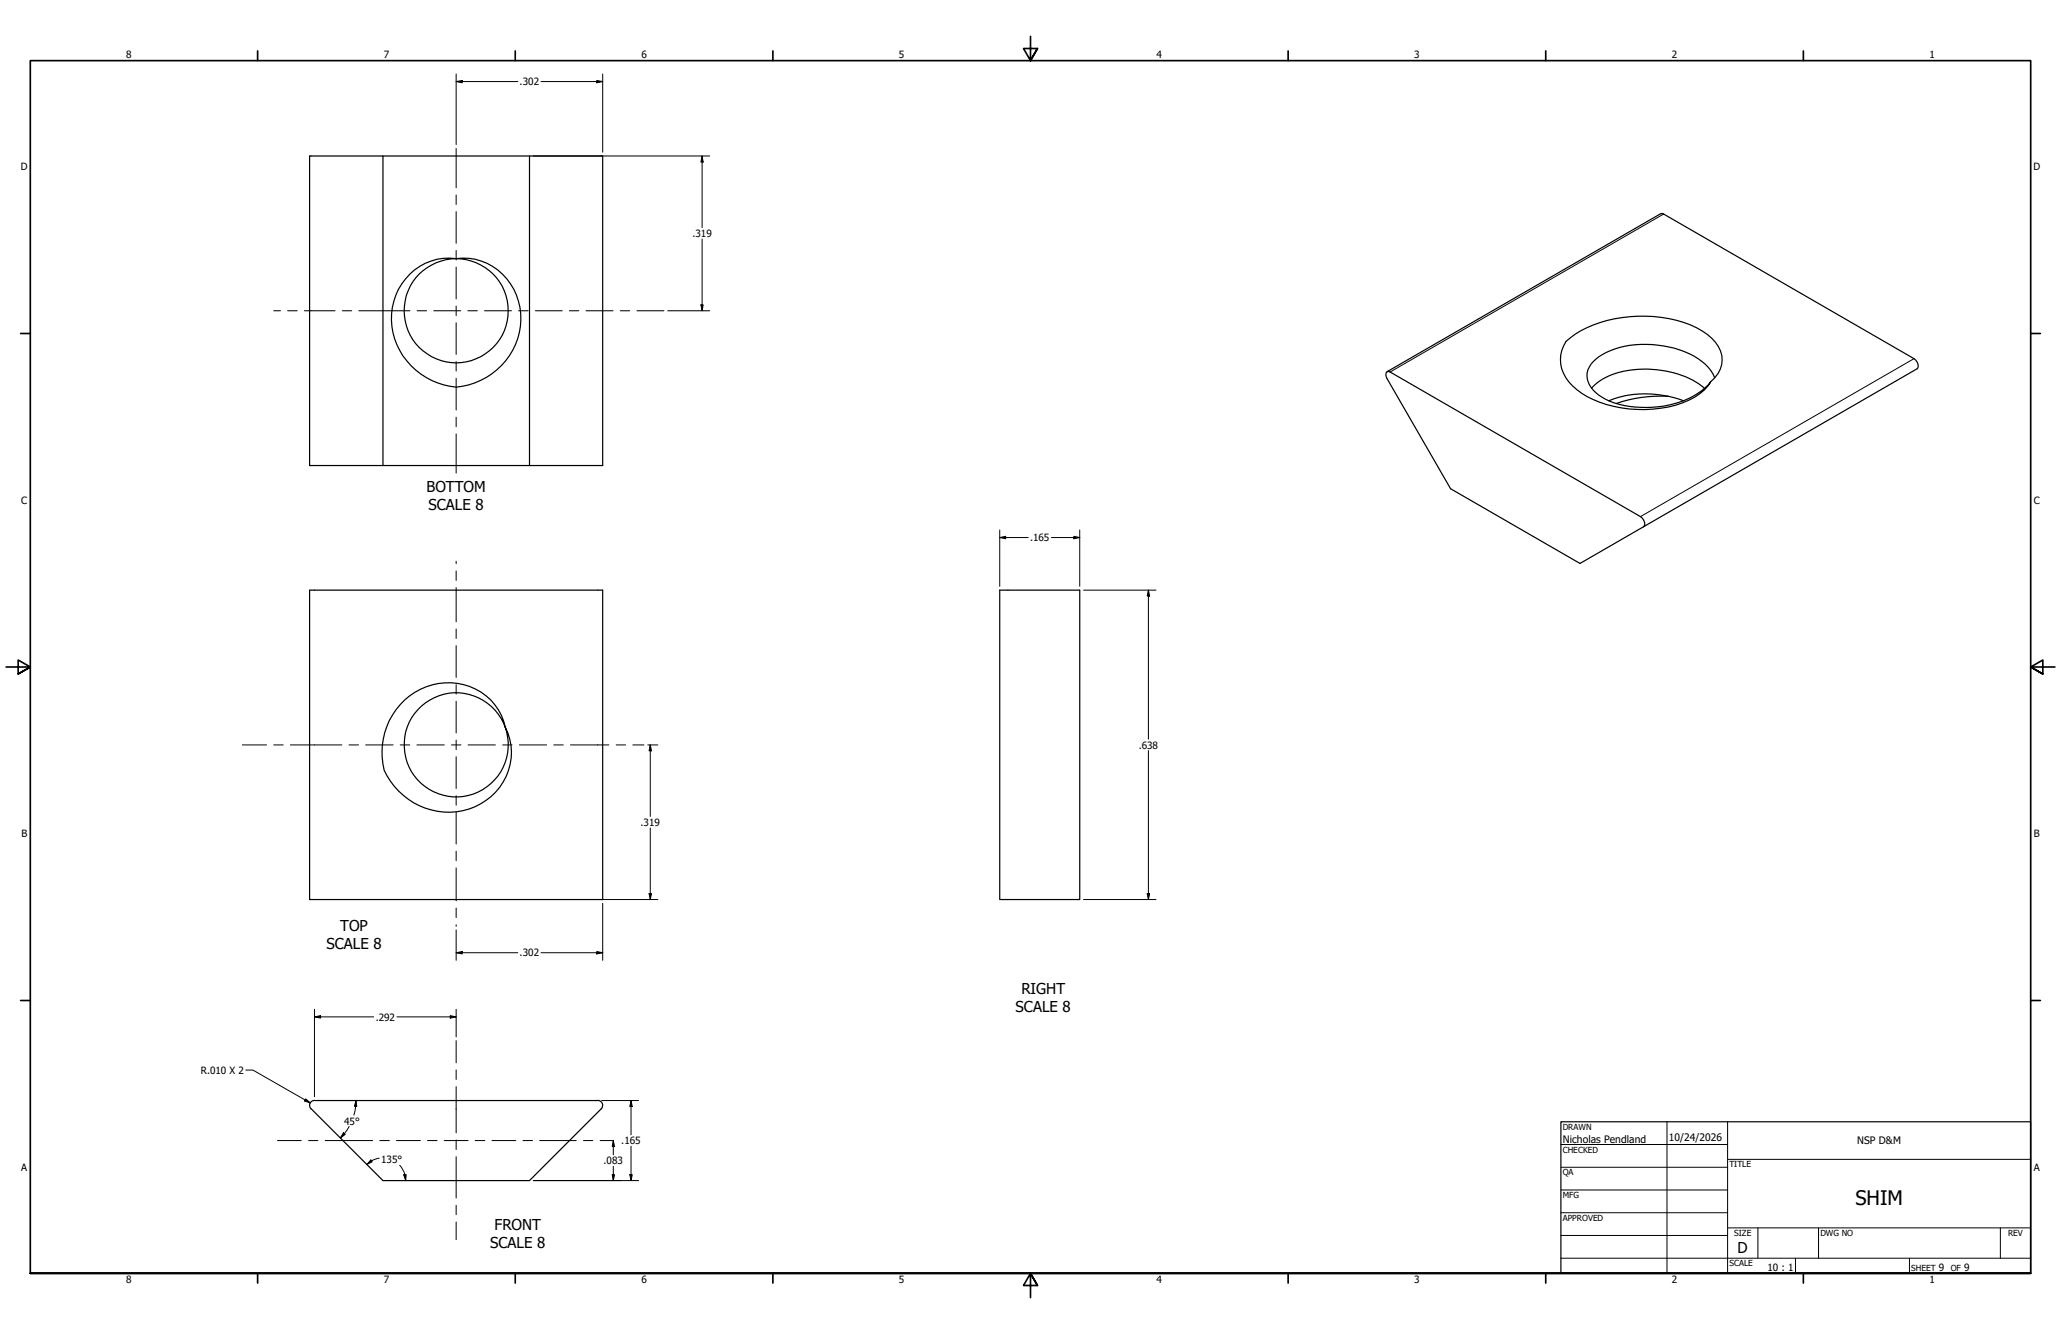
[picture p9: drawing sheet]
<svg xmlns="http://www.w3.org/2000/svg" width="864mm" height="559mm" viewBox="0 0 864 559" stroke-linecap="round" stroke-linejoin="round" font-family="sans-serif">
<!-- layer: Visible (ANSI) -->
<g fill="none" stroke="#000" stroke-width=".51">
<path d="M129.7 65.3h30.8v129.7h-30.8zM160.5 65.3h61.4M171.7 114.9a23.3 23.3 0 0 1 19.4-6.6 21.8 21.8 0 0 0-20.8 28.8 21.8 21.8 0 0 0 33.9 10.4 21.8 21.8 0 0 0-.9-35.4 22.7 22.7 0 0 0-12.2-3.8 24.7 24.7 0 0 1 27 28.4 29.7 29.7 0 0 1-27 25.5 28.8 28.8 0 0 1-24.2-41l1.4-2.3zM581.2 155.7l1.3 .1 104.9 60.6a3 3 0 0 1 1.3 4.3l-26.6 15.3-54.3-31.3-26.6-46.1a2.28 2.28 0 0 1 0-2.9zM581.2 155.7l115.2-66.3 105.6 60.8a3 3 0 0 1 1.3 4.3l-114.6 66.2M718.5 158.2a22.9 22.9 0 0 0-14.7-11.6 40.3 40.3 0 0 0-33.8 2.8 9.2 9.2 0 0 0-4.6 10.4 17.5 17.5 0 0 0 13 9.6 42.4 42.4 0 0 0 34.6-5.7l2.8-2.5 1.1-1.4a19.9 19.9 0 0 1-11.9 9 50.6 50.6 0 0 1-42.2-4 16.8 16.8 0 0 1-8.8-16.1l.4-2 1.7-3.6a46.6 46.6 0 0 1 30.2-10.6 47.2 47.2 0 0 1 29.1 7.6 12.3 12.3 0 0 1 5.5 14.5 14.2 14.2 0 0 1-4 5.2M666.9 162.7a26.4 26.4 0 0 1 18.3-7.9 42 42 0 0 1 27.9 6.9l1.1 1M674.1 167.9a43.3 43.3 0 0 1 31.3 0M699.1 166a57.4 57.4 0 0 0-21.9 3M160.5 195h92v-129.7h-30.6v129.7M129.7 247.2h122.8v129.6h-122.8zM418.9 247.2h33.5v129.6h-33.5z"/>
<path d="M211.7 304.7a21.8 21.8 0 0 0-36.7-7.2 21.8 21.8 0 0 0 10.9 35.7 21.8 21.8 0 0 0 26.4-26.4 25 25 0 0 0-38.6-16.7 30 30 0 0 0-12.7 32.5 29.1 29.1 0 0 0 42.6 12.7 24.1 24.1 0 0 0 8.2-30.6M131.8 461h118.7M131.8 460.9a2.06 2.06 0 0 0-1.9 1.3 2.06 2.06 0 0 0 .4 2.3l30.2 30h61.4l30.1-30.1a2.07 2.07 0 0 0 .4-2.2 2.07 2.07 0 0 0-1.9-1.3"/>
</g>
<!-- layer: Visible Narrow (ANSI) -->
<path d="M697.1 89.7l-114.6 66.1M802 150.2l-114.6 66.2" fill="none" stroke="#000" stroke-width=".42"/>
<!-- layer: Border (ANSI) -->
<g fill="none" stroke="#000" stroke-width=".7">
<path d="M431.8 15.2v10.2l-2.9-5.1h5.8l-2.9 5.1 2.9-5.1M107.9 21.3v4.1M215.9 21.3v4.1M323.8 21.3v4.1M539.8 21.3v4.1M647.7 21.3v4.1M755.6 21.3v4.1M8.6 139.7h4.1M850.9 139.7h4.1M2.5 279.4h10.2l-5.1-2.9v5.8l5.1-2.9-5.1 2.9M861.1 279.4h-10.2l5.1-2.9v5.8l-5.1-2.9 5.1 2.9M8.6 419.1h4.1"/>
<path d="M850.9 419.1h4.1M12.7 533.4v-508h838.2v508h-838.2h838.2M107.9 533.4v4.1M215.9 533.4v4.1M323.8 533.4v4.1M434.7 538.5l-2.9-5.1 2.9 5.1h-5.8l2.9-5.1v10.2M539.8 533.4v4.1M647.7 533.4v4.1M755.6 533.4v4.1"/>
</g>
<!-- layer: Title (ANSI) -->
<g fill="none" stroke="#000" stroke-width=".42">
<path d="M654 479.4h69.9M698.5 469.9v63.5M723.9 469.9v63.5M654 488.9h69.9M654 498.5h69.9M723.9 485.6h127M654 508h69.9M654 517.5h69.9M723.9 514.3h127M736.6 514.3v12.7M762 514.3v12.7M838.2 514.3v12.7"/>
<path d="M654 527h196.9M752.3 527v6.4M800.1 527v6.4"/>
</g>
<path d="M654 469.9h196.9v63.5h-196.9z" fill="none" stroke="#000" stroke-width=".51"/>
<!-- layer: Centerline (ANSI) -->
<g fill="none" stroke="#000" stroke-width=".42">
<path d="M191.1 62.2v16.5M191.1 81.7v4M191.1 88.6v13.3M191.1 104.9v4M191.1 111.9v13.3M114.7 130.2h2.8M120.5 130.2h4M127.5 130.2h12.9M143.4 130.2h4M150.4 130.2h21.4M174.8 130.2h4M181.7 130.2h11.3"/>
<path d="M191.1 128.2v4M191.1 135.2v13.3M196 130.2h4M203 130.2h11.3M217.3 130.2h4M224.3 130.2h11.3M238.6 130.2h4M245.6 130.2h11.3M259.9 130.2h3.9M266.9 130.2h11.3M191.1 151.4v4M191.1 158.4v13.4"/>
<path d="M191.1 174.8v4M191.1 181.7v16.5M191.1 235.1v1.1M191.1 239.1v4M191.1 246.1v14.4M191.1 263.5v4M191.1 270.4v13.4M191.1 286.8v4M191.1 293.8v13.2M101.5 312h10.2M114.7 312h4M121.7 312h21.6"/>
<path d="M146.2 312h4M153.2 312h11.5M167.7 312h4M174.7 312h11.5M189.2 312h4M191.1 310v4M191.1 317v13.3M196.2 312h11.4M210.6 312h4M217.6 312h11.4M232 312h4M239 312h16.1"/>
<path d="M258.2 312h3.9M265.2 312h4.6M191.1 333.3v4M191.1 340.3v13.3M191.1 356.6v4M191.1 363.5v13.9M191.1 380.4v4M191.1 387.3v.7M191.1 435.9v9.3M191.1 448.2v4M191.1 455.2v19.3M116.3 477.8h9.9"/>
<path d="M129.3 477.8h3.9M136.3 477.8h19.8M159.1 477.8h4M166.1 477.8h10M179.1 477.8h4M186.1 477.8h10.1M191.1 477.5v4M199.1 477.8h4M206.1 477.8h10.1M219.1 477.8h4M226.1 477.8h15.3M244.5 477.8h3.9"/>
<path d="M251.5 477.8h5.2M191.1 484.5v17.3M191.1 504.9v3.9M191.1 511.9v7.4"/>
</g>
<!-- layer: Dimension (ANSI) -->
<g fill="none" stroke="#000" stroke-width=".42">
<path d="M191.1 34.2l2.6-.5v1zM191.1 34.2h25.9M191.1 31v29.6M226.7 34.2h25.8M250.1 33.7l2.4 .5-2.4 .5zM252.5 31v32.8M223.5 65.3h73.9M294.2 65.3l.4 2.6h-.9zM294.2 65.3v30.1M294.2 100.1v30.1M279.8 130.2h17.6M293.7 127.7h.9l-.4 2.5z"/>
<path d="M418.9 225.2l2.5-.5v1zM418.9 225.2h11.9M418.9 222v23.6M440.6 225.2h11.8M450 224.7l2.4 .5-2.4 .5zM452.4 222v23.6M454 247.2h30.4M481.2 247.2l.5 2.5h-1zM481.2 247.2v62.4M271.4 312h4.3M272.5 312l.5 2.5h-1zM272.5 312v30"/>
<path d="M481.2 314.4v62.4M272.5 346.8v30M252.1 376.8h23.6M252.5 378.4v23.9M272 374.3h1l-.5 2.5zM454 376.8h30.4M480.7 374.3h1l-.5 2.5zM191.1 399.1l2.6-.5v1zM191.1 389.5v12.8M191.1 399.1h25.9M226.7 399.1h25.8M250.1 398.6l2.4 .5-2.4 .5z"/>
<path d="M131.8 426l2.5-.6v1.1zM131.8 426h24.8M131.8 422.8v36.6M166.3 426h24.8M188.7 425.4l2.4 .6-2.4 .5zM191.1 422.8v11.5M103 448.2h3l24 13.8M128.1 460.3l1.9 1.7-2.4-.8zM143.9 474.5l.8 .7-2.1 1.5zM144.3 474.9l-1.7 1.8M146.3 471.9l-2 3M149.2 461l.3 2.5-1-.1z"/>
<path d="M149.2 461l-.3 3.1-.6 3M252.1 461h15.5M257 477.8l.5 2.5h-1zM257 477.8v5.9M264.4 461l.5 2.5h-1zM264.4 461v14.4M155.4 485.9l.6 .8-2.3 1.1zM158.9 485.1l-2.7 .9-2.5 1.8M167.5 488.1l1.2 1.6 1 2.4M169.2 492.1l1-.1-.2 2.5zM169.7 492.1l.3 2.4M223.5 494.5h44.1"/>
<path d="M256.5 492.1h1l-.5 2.4zM257 488.6v5.9M263.9 492.1h1l-.5 2.4zM264.4 480.1v14.4"/>
</g>
<g fill="#000">
<path d="M191.1 34.2l2.6-.5v1zM250.1 33.7l2.4 .5-2.4 .5zM294.2 65.3l.4 2.6h-.9zM293.7 127.7h.9l-.4 2.5zM418.9 225.2l2.5-.5v1zM450 224.7l2.4 .5-2.4 .5zM481.2 247.2l.5 2.5h-1zM272.5 312l.5 2.5h-1zM272 374.3h1l-.5 2.5zM480.7 374.3h1l-.5 2.5zM191.1 399.1l2.6-.5v1zM250.1 398.6l2.4 .5-2.4 .5z"/>
<path d="M131.8 426l2.5-.6v1.1zM188.7 425.4l2.4 .6-2.4 .5zM128.1 460.3l1.9 1.7-2.4-.8zM143.9 474.5l.8 .7-2.1 1.5zM149.2 461l.3 2.5-1-.1zM264.4 461l.5 2.5h-1zM155.4 485.9l.6 .8-2.3 1.1zM169.2 492.1l1-.1-.2 2.5zM256.5 492.1h1l-.5 2.4zM257 477.8l.5 2.5h-1zM263.9 492.1h1l-.5 2.4z"/>
</g>
<text font-size="8.4" x="777.4" y="504.7">SHIM</text>
<g font-size="6.3">
<text x="178.8" y="206.2">BOTTOM</text>
<text x="179.6" y="213.7">SCALE 8</text>
<text x="142.6" y="389.8">TOP</text>
<text x="136.8" y="397.4">SCALE 8</text>
<text x="428" y="416.3">RIGHT</text>
<text x="425.6" y="423.8">SCALE 8</text>
<text x="207.2" y="515.2">FRONT</text>
<text x="205.4" y="522.7">SCALE 8</text>
<text x="728.1" y="524.9">D</text>
</g>
<g font-size="4.3">
<text x="654.8" y="478.6">Nicholas Pendland</text>
<text x="699.3" y="478">10/24/2026</text>
<text x="778.2" y="479.4">NSP D&amp;M</text>
</g>
<g font-size="4.2">
<text x="52.8" y="24.4">8</text>
<text x="160.8" y="24.4">7</text>
<text x="268.7" y="24.4">6</text>
<text x="376.7" y="24.4">5</text>
<text x="484.6" y="24.4">4</text>
<text x="592.6" y="24.4">3</text>
<text x="700.5" y="24.4">2</text>
<text x="808.5" y="24.4">1</text>
<text x="217.7" y="35.7">.302</text>
<text x="8.8" y="71.4">D</text>
<text x="852" y="71.4">D</text>
<text x="290.1" y="99.3">.319</text>
<text x="8.9" y="211.1">C</text>
<text x="852.2" y="211.1">C</text>
<text x="431.6" y="226.7">.165</text>
<text x="477.1" y="313.6">.638</text>
<text x="268.4" y="345.9">.319</text>
<text x="9" y="350.8">B</text>
<text x="852.2" y="350.8">B</text>
<text x="217.7" y="400.6">.302</text>
<text x="157.4" y="427.5">.292</text>
<text x="84.1" y="449.8">R.010 X 2</text>
<text x="144.1" y="471">45°</text>
<text x="260.3" y="479.3">.165</text>
<text x="8.9" y="490.5">A</text>
<text x="159.7" y="487.2">135°</text>
<text x="252.9" y="487.7">.083</text>
<text x="852.2" y="490.5">A</text>
<text x="740.6" y="532.6">10 : 1</text>
<text x="812.4" y="532.6">9</text>
<text x="823" y="532.6">9</text>
<text x="52.8" y="537.5">8</text>
<text x="160.8" y="537.5">7</text>
<text x="268.7" y="537.5">6</text>
<text x="376.7" y="537.5">5</text>
<text x="484.6" y="537.5">4</text>
<text x="592.6" y="537.5">3</text>
<text x="700.5" y="537.5">2</text>
<text x="808.5" y="537.5">1</text>
</g>
<g font-size="3.5">
<text x="654.8" y="473.2">DRAWN</text>
<text x="654.8" y="482.8">CHECKED</text>
<text x="724.7" y="488.9">TITLE</text>
<text x="654.8" y="492.3">QA</text>
<text x="654.8" y="501.8">MFG</text>
<text x="654.8" y="511.4">APPROVED</text>
<text x="726.7" y="517.7">SIZE</text>
<text x="762.8" y="517.7">DWG NO</text>
<text x="841.4" y="517.7">REV</text>
<text x="724.7" y="530.4">SCALE</text>
<text x="800.9" y="532.6">SHEET</text>
<text x="817.4" y="532.6">OF</text>
</g>
</svg>
